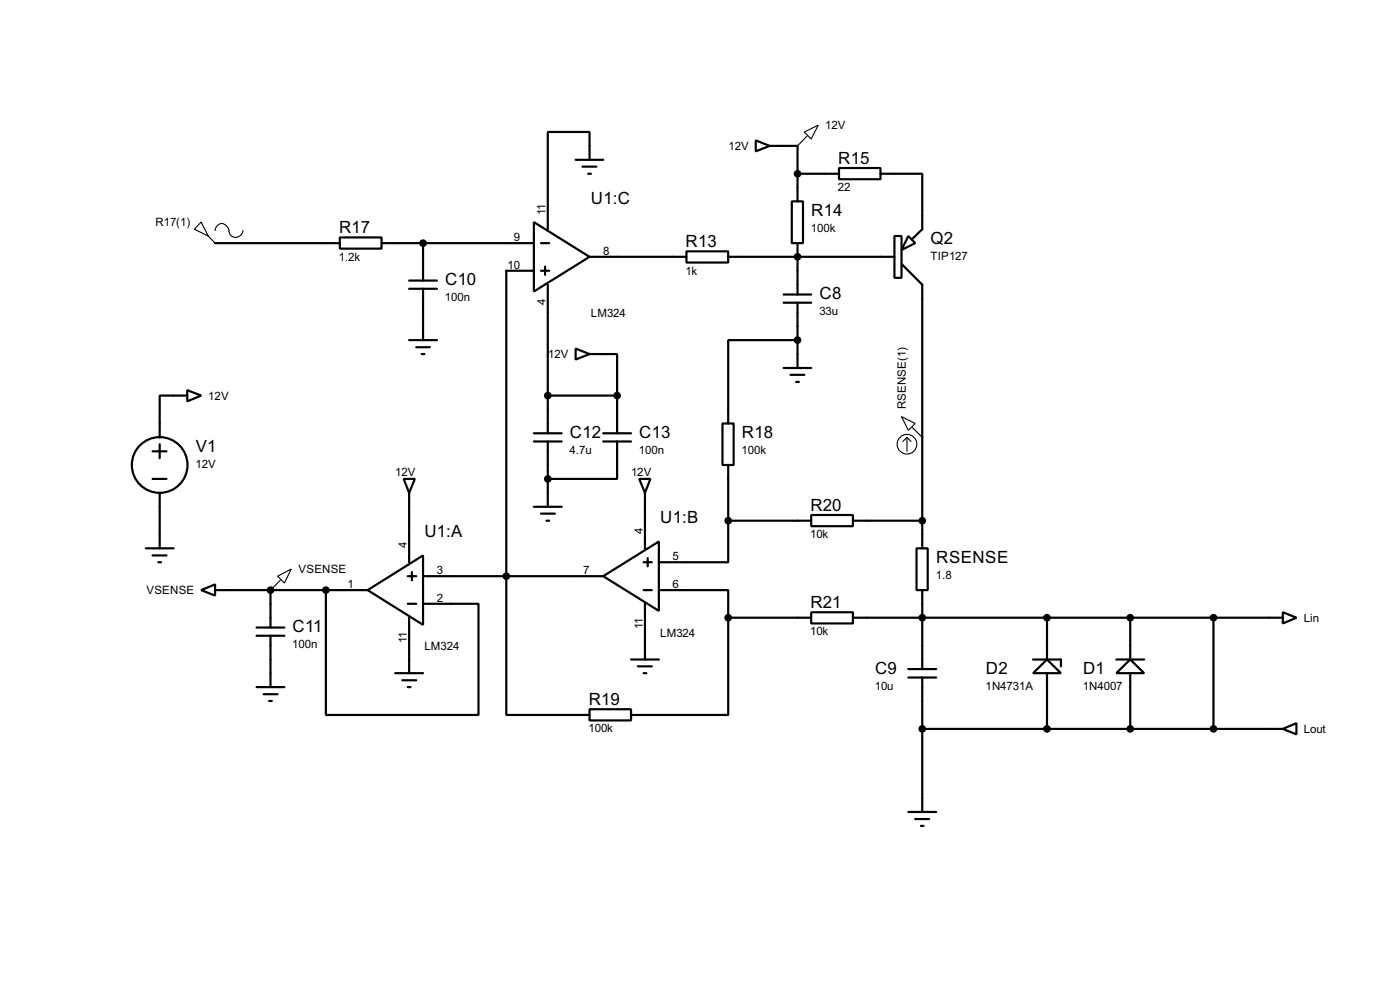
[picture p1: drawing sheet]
<svg xmlns="http://www.w3.org/2000/svg" width="256mm" height="180mm" viewBox="0 0 256 180" stroke-linecap="round" stroke-linejoin="round" font-family="sans-serif">
<g fill="none" stroke="#000" stroke-width=".4">
<path d="M105.5 29.3h5M106.7 30.5h2.6M107.8 31.8h.5M108 29.3v-5.1h-7.6v17.8M138.5 25.7l2.5 1-2.5 1zM141 26.7h5.1v10.2M145.1 36.9h2v7.6h-2zM146.1 31.8h7.6M153.7 30.8h7.6v2h-7.6zM161.3 31.8h7.7v10.2l-1.8 1.7M39.4 44.5h22.9M62.3 43.5h7.6v2h-7.6z"/>
<path d="M69.9 44.5h27.9M75 52.9h5.1M75 51.4h5.1M77.5 44.5v6.9M77.5 52.9v9.4M97.8 40.7l10.2 6.3-10.2 6.4zM97.8 49.6h-5v81.3h15.2M99.1 44.5h1.5M99.1 49.6h1.5M99.9 48.8v1.5M100.4 52.1v27.2M108 47h17.8"/>
<path d="M125.8 46h7.6v2.1h-7.6zM133.4 47h30.5M143.6 55.4h5M143.6 53.9h5M146.1 44.5v9.4M146.1 55.4v12M163.9 43.2h1.3v7.7h-1.3zM165.2 48.3l3.8 3.8v48.3M166.4 43.2l1.3 1.3-2.5 1.3zM34.3 71.4l2.6 1-2.6 1.1zM34.3 72.4h-5v7.7M75 62.3h5.1"/>
<path d="M76.3 63.6h2.5M77.3 64.8h.5M97.8 79.3h5.1M100.4 72.4h12.7M105.5 63.8l2.5 1-2.5 1zM108 64.8h5.1v7.6M110.5 79.3h5.1M113.1 72.4v6.9M132.4 77.5h2v7.6h-2zM143.6 67.4h5M144.8 68.6h2.6M145.9 69.9h.5"/>
<path d="M146.1 62.3h-12.7v15.2M28 82.6h2.5M28 87.7h2.5M29.3 81.3v2.6M29.3 90.2v10.2M74 87.7h2l-1 2.5zM75 90.2v12.7M97.8 80.8h5.1M97.8 92.8h5.1M99.1 94h2.6M100.1 95.3h.5M100.4 80.8v12"/>
<path d="M110.5 80.8h5.1M113.1 80.8v6.9h-12.7M117.1 87.7h2.1l-1 2.5zM118.2 90.2v10.2M133.4 95.3v7.6h-12.7M133.4 95.3h15.2M133.4 85.1v10.2M148.6 94.3h7.7v2h-7.7zM156.3 95.3h12.7M26.7 100.4h5.1M28 101.7h2.5M29 102.9h.5"/>
<path d="M36.9 108l2.5-1v2zM39.4 108h28M47 114.9h5.1M47 116.4h5.1M49.6 108v6.9M49.6 116.4v9.4M59.7 108v22.9h28v-20.4h-10.2M67.4 108l10.1-6.3v12.7zM74.7 105.5h1.6M74.7 110.5h1.6M75 113.1v10.1M75.5 104.7v1.5"/>
<path d="M77.5 105.5h33M110.5 105.5l10.2-6.4v12.7zM117.9 108h1.5M117.9 102.9h1.5M118.2 110.5v10.2M118.7 102.2v1.5M120.7 108h12.7v5.1M133.4 113.1v17.8h-17.8M133.4 113.1h15.2M148.6 112.1h7.7v2h-7.7zM156.3 113.1h78.7M167.9 100.4h2.1v7.6h-2.1z"/>
<path d="M169 108v14.5M191.8 113.1v7.6M207.1 113.1v7.6M222.3 113.1v20.3M235 112.1l2.5 1-2.5 1zM47 125.8h5.1M48.3 127.1h2.6M49.3 128.3h.5M72.4 123.2h5.1M73.7 124.5h2.6M74.7 125.8h.5M108 129.8h7.6v2.1h-7.6z"/>
<path d="M115.6 120.7h5.1M116.9 122h2.5M117.9 123.2h.5M166.4 124h5.1M166.4 122.5h5.1M169 124v24.6M169 133.4h66M189.3 123.2l2.5-2.5 2.6 2.5zM189.3 120.7h5.1v1.3M191.8 123.2v10.2M204.5 123.2l2.6-2.5 2.5 2.5zM204.5 120.7h5.1"/>
<path d="M207.1 123.2v10.2M235 133.4l2.5-1v2zM166.4 148.6h5.1M167.7 149.9h2.5M168.7 151.2h.5"/>
<circle cx="29.2" cy="85.1" r="5.1"/>
</g>
<g fill="#000">
<circle cx="146.1" cy="47" r=".2"/>
<circle cx="49.6" cy="108" r=".2"/>
</g>
<g fill="#000" stroke="#000" stroke-width=".4">
<circle cx="146.1" cy="31.8" r=".5"/>
<circle cx="77.5" cy="44.5" r=".5"/>
<circle cx="146.1" cy="47" r=".5"/>
<circle cx="100.3" cy="72.4" r=".5"/>
<circle cx="113" cy="72.4" r=".5"/>
<circle cx="146.1" cy="62.3" r=".5"/>
<circle cx="100.3" cy="87.7" r=".5"/>
<circle cx="133.4" cy="95.3" r=".5"/>
<circle cx="168.9" cy="95.3" r=".5"/>
<circle cx="49.5" cy="108" r=".5"/>
<circle cx="59.7" cy="108" r=".5"/>
<circle cx="92.7" cy="105.5" r=".5"/>
<circle cx="133.4" cy="113.1" r=".5"/>
<circle cx="168.9" cy="113.1" r=".5"/>
<circle cx="191.8" cy="113.1" r=".5"/>
<circle cx="207" cy="113.1" r=".5"/>
<circle cx="222.3" cy="113.1" r=".5"/>
<circle cx="168.9" cy="133.4" r=".5"/>
<circle cx="191.8" cy="133.4" r=".5"/>
<circle cx="207" cy="133.4" r=".5"/>
<circle cx="222.3" cy="133.4" r=".5"/>
</g>
<g fill="none" stroke="#000" stroke-width=".2">
<path d="M147.4 24.2l2.5-1.3-1.3 2.6zM147.9 24.9l-1.8 1.8M36.9 40.7l1.3 2.5-2.6-1.2zM38.2 43.2l1.2 1.3M39.4 42.2a1.25 1.25 0 0 1 1.1-1.3 1.25 1.25 0 0 1 1.4 1 1.57 1.57 0 0 0 .9 1.5 1.37 1.37 0 0 0 1.7-1.2M165.2 76.3l2.5 1.2-1.3 1.3zM167.2 78.3l1.8 1.8M166.2 80.1l-.8 .7M166.2 80.1l.7 .7M166.2 80.1v2.5M50.9 105.5l2.5-1.3-1.3 2.5zM51.4 106.2l-1.8 1.8"/>
<circle cx="166.1" cy="81.3" r="1.8"/>
</g>
<g font-size="3.5">
<text x="153.6" y="30">R15</text>
<text x="108.3" y="37.4">U1:C</text>
<text x="148.6" y="39.5">R14</text>
<text x="62.1" y="42.7">R17</text>
<text x="125.6" y="45.2">R13</text>
<text x="170.5" y="44.6">Q2</text>
<text x="81.6" y="52.2">C10</text>
<text x="150.2" y="54.8">C8</text>
<text x="35.9" y="82.8">V1</text>
<text x="104.4" y="80.2">C12</text>
<text x="117.1" y="80.2">C13</text>
<text x="135.9" y="80.2">R18</text>
<text x="121" y="95.8">U1:B</text>
<text x="148.5" y="93.5">R20</text>
<text x="77.8" y="98.3">U1:A</text>
<text x="171.5" y="103.1">RSENSE</text>
<text x="148.5" y="111.3">R21</text>
<text x="53.6" y="115.8">C11</text>
<text x="160.3" y="123.4">C9</text>
<text x="180.6" y="123.4">D2</text>
<text x="198.4" y="123.4">D1</text>
<text x="107.9" y="129">R19</text>
</g>
<g font-size="2.4">
<text x="151.2" y="23.7">12V</text>
<text x="133.5" y="27.5">12V</text>
<text x="153.5" y="35">22</text>
<text x="28.5" y="41.5">R17(1)</text>
<text x="100" y="39.4" transform="rotate(-90 100 39.4)">11</text>
<text x="62.1" y="47.7">1.2k</text>
<text x="94.2" y="44.1">9</text>
<text x="110.5" y="46.6">8</text>
<text x="148.6" y="42.5">100k</text>
<text x="170.4" y="47.6">TIP127</text>
<text x="93" y="49.2">10</text>
<text x="125.6" y="50.3">1k</text>
<text x="81.5" y="55.2">100n</text>
<text x="100" y="55.8" transform="rotate(-90 100 55.8)">4</text>
<text x="108.2" y="58.1">LM324</text>
<text x="150.1" y="57.7">33u</text>
<text x="100.4" y="65.6">12V</text>
<text x="38.2" y="73.2">12V</text>
<text x="166" y="74.9" transform="rotate(-90 166 74.9)">RSENSE(1)</text>
<text x="104.4" y="83.1">4.7u</text>
<text x="117.1" y="83.1">100n</text>
<text x="135.9" y="83.1">100k</text>
<text x="35.8" y="85.7">12V</text>
<text x="72.4" y="87.2">12V</text>
<text x="115.6" y="87.2">12V</text>
<text x="74.5" y="100.4" transform="rotate(-90 74.5 100.4)">4</text>
<text x="117.8" y="97.8" transform="rotate(-90 117.8 97.8)">4</text>
<text x="148.4" y="98.5">10k</text>
<text x="54.7" y="105">VSENSE</text>
<text x="63.7" y="107.6">1</text>
<text x="80.1" y="105.1">3</text>
<text x="106.9" y="105.1">7</text>
<text x="123.2" y="102.5">5</text>
<text x="123.2" y="107.6">6</text>
<text x="171.5" y="106">1.8</text>
<text x="26.8" y="108.8">VSENSE</text>
<text x="80.1" y="110.1">2</text>
<text x="238.8" y="113.9">Lin</text>
<text x="53.6" y="118.7">100n</text>
<text x="74.6" y="117.8" transform="rotate(-90 74.6 117.8)">11</text>
<text x="77.7" y="119.1">LM324</text>
<text x="117.8" y="115.2" transform="rotate(-90 117.8 115.2)">11</text>
<text x="120.9" y="116.6">LM324</text>
<text x="148.4" y="116.3">10k</text>
<text x="160.3" y="126.3">10u</text>
<text x="180.6" y="126.3">1N4731A</text>
<text x="198.4" y="126.3">1N4007</text>
<text x="107.8" y="134.1">100k</text>
<text x="238.8" y="134.2">Lout</text>
</g>
</svg>
